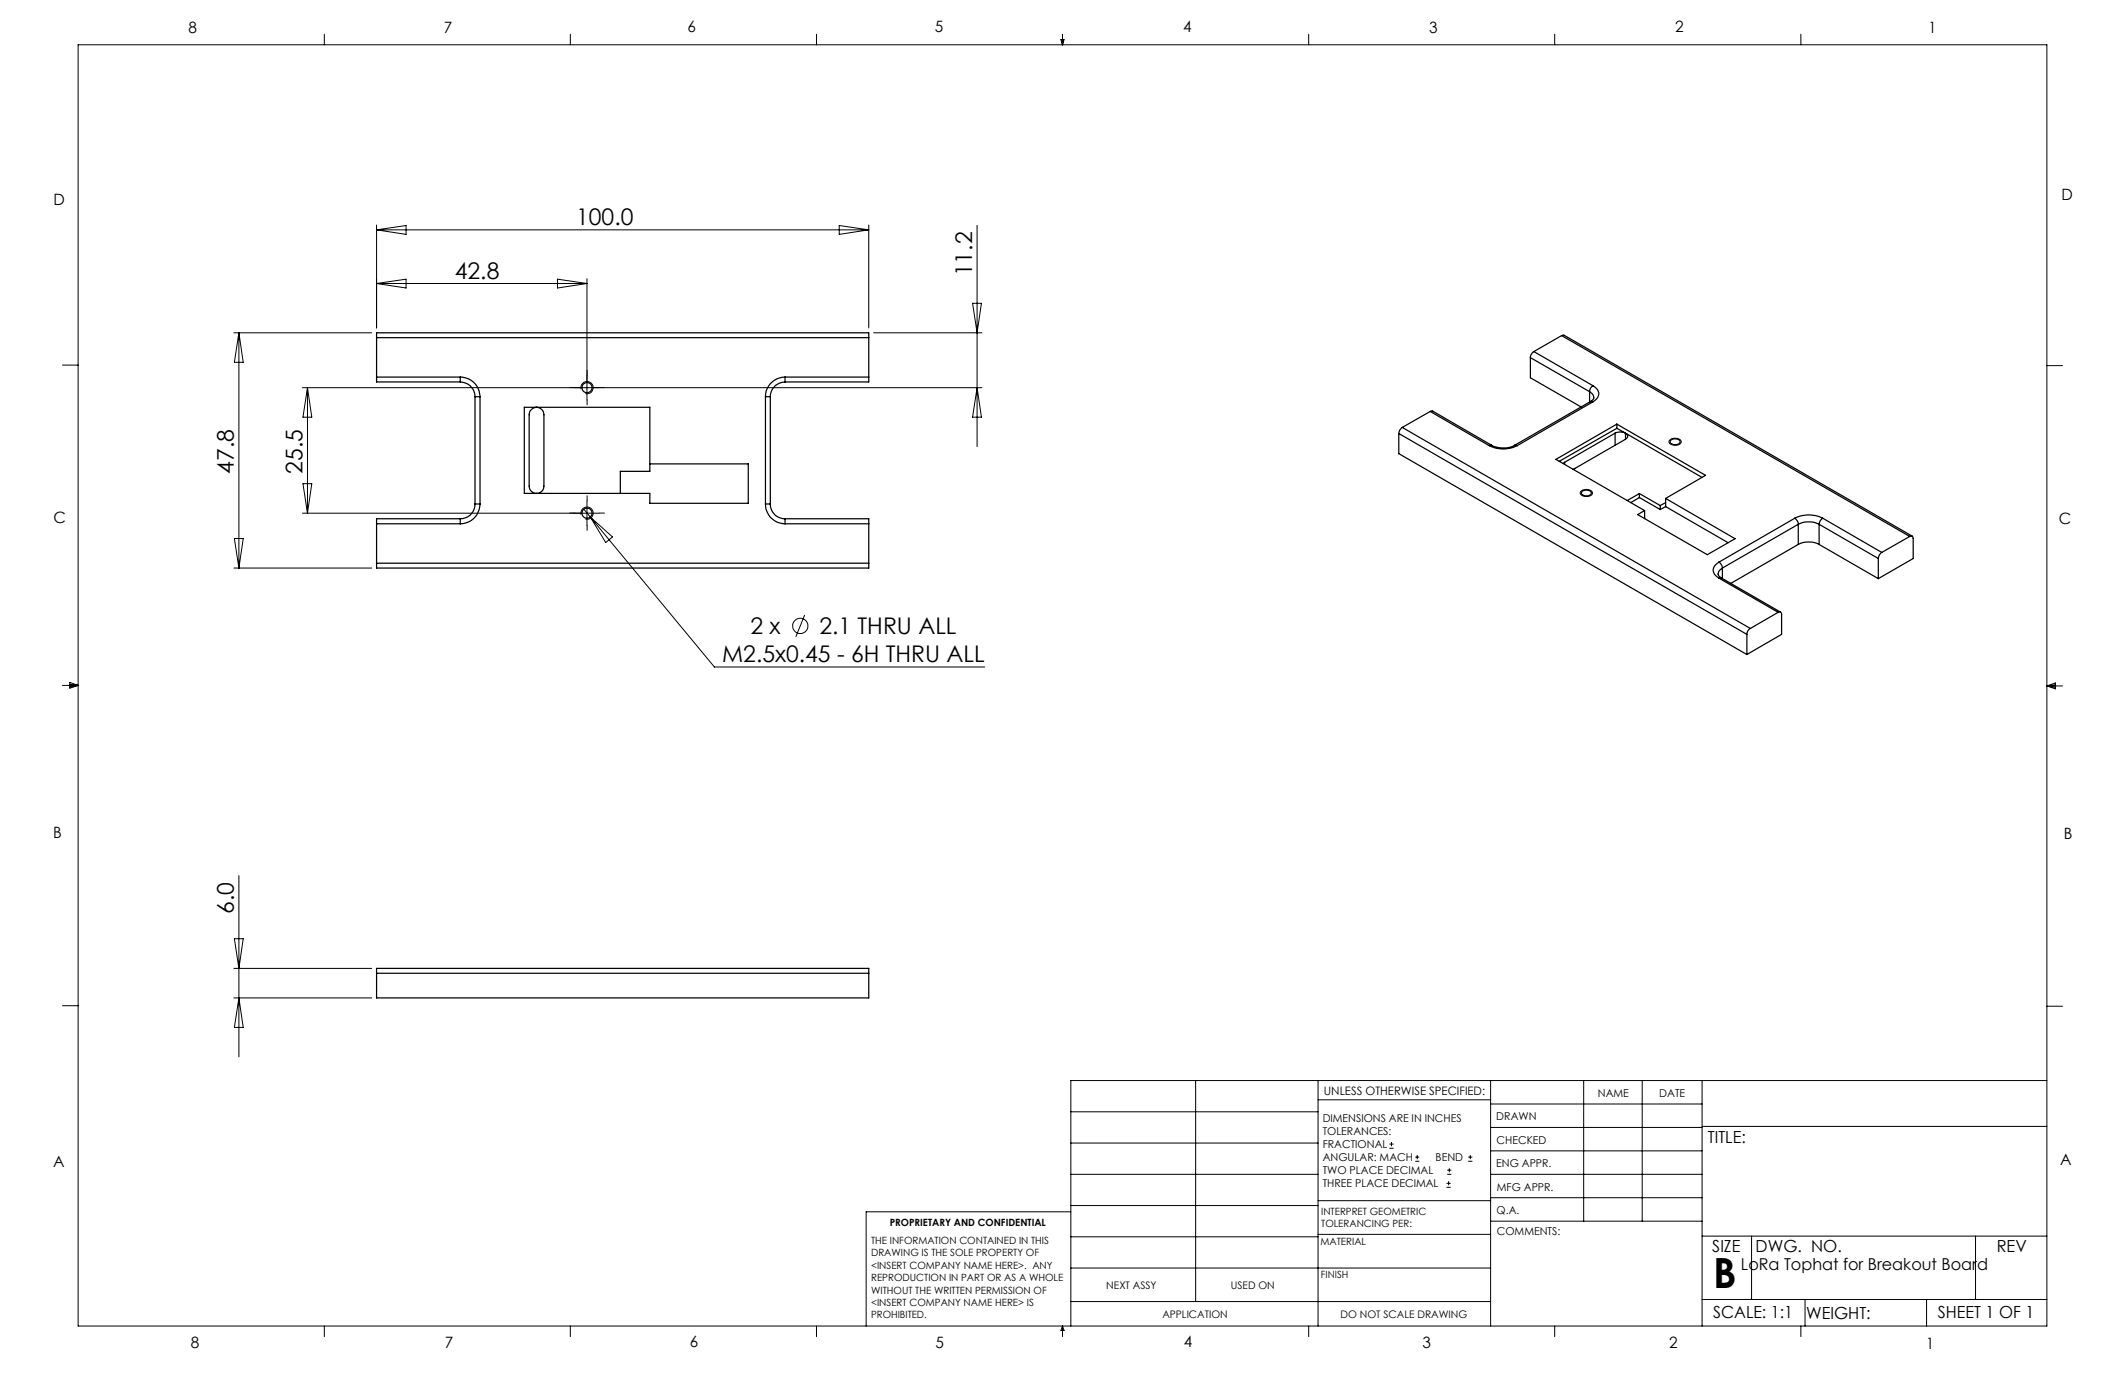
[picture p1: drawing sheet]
<svg xmlns="http://www.w3.org/2000/svg" width="432mm" height="279mm" viewBox="0 0 432 279" stroke-linecap="round" stroke-linejoin="round" font-family="sans-serif">
<g fill="none" stroke="#000" stroke-width=".2">
<path d="M15.9 9.1h400v260.4h-400zM65.9 6.9v2.2M115.9 6.9v2.2M165.9 6.9v2.2M215.6 8h.6l-.3 1.1zM215.7 8l.2 1.1M215.9 6.9v2.2M216 8l-.1 1.1M265.9 6.9v2.2M315.9 6.9v2.2M365.9 6.9v2.2M76.5 45.7v20.9"/>
<path d="M76.5 46.7h100M76.5 46.7l6-.9v1.8zM76.5 57.6l6-.9v1.8zM76.5 57.6h42.8M113.3 56.7l6 .9-6 .9zM119.3 56.6v24.7M170.5 45.8l6 .9-6 .9zM176.5 45.7v20.9M198.5 45.8v45M12.7 74.2h3.2M47.5 67.6h28M48.5 67.6v47.8"/>
<path d="M48.5 67.6l.9 6h-1.8zM62.5 78.8l.9 6h-1.8zM62.5 78.8v25.5M118.1 79.1a1.26 1.26 0 0 1 1.1-1.6 1.26 1.26 0 0 1 1.3 1.4 1.26 1.26 0 0 1-1.5 1.1M177.5 67.6h22M197.6 61.6h1.8l-.9 6zM198.5 78.8l.9 6h-1.8zM199.5 78.8h-138M415.9 74.3h3.2M61.6 98.3h1.8l-.9 6zM321.2 99.8a1.62 1.62 0 0 1 2.4 .3 1.39 1.39 0 0 1-2 .7l-.1-.1a.51 .51 0 0 1-.3-.9zM339.3 89.4a1.59 1.59 0 0 1 2.3 .3 1.46 1.46 0 0 1-2.3 .4 .44 .44 0 0 1 0-.7z"/>
<path d="M47.5 115.4h28M47.6 109.4h1.8l-.9 6zM118.1 104.6a1.26 1.26 0 0 1 1.1-1.6 1.26 1.26 0 0 1 1.3 1.4 1.26 1.26 0 0 1-1.5 1.1M118.6 103.5l1.3 1.6M119.3 101.8v5M119.9 105.1l25.3 30.4h54.9M119.9 105.1l4.6 4-1.4 1.1zM121.8 104.3h-60.3M12.7 139.3h3.2M14.2 139.1l1.7 .2M14.2 138.7l1.7 .6-1.7 .5zM15.9 139.3l-1.7 .3"/>
<path d="M163.5 125l-1.8 4.4M415.9 139.4h3.2M415.9 139.4l1.8-.6v1.2zM415.9 139.4l1.8 .3M417.7 139.2l-1.8 .2M48.5 177.9v36.9M47.5 196.8h28M47.6 190.7h1.8l-.9 6.1zM12.7 204.4h3.2M47.5 202.8h28M48.5 202.8l.9 6h-1.8zM243 219.6v44.9"/>
<path d="M267.8 219.6v49.9M302.9 219.6v49.9M321.8 219.6v28.5M333.7 219.6v28.5M345.9 219.6v49.9M415.9 204.5h3.2M415.9 219.6h-198.3v49.9M217.6 238.6h50.2M217.6 232.3h50.2M217.6 225.9h50.2M267.8 223.5h35.1M282.3 233.3h.9"/>
<path d="M282.3 232.5h.9M282.8 232.1v.8M287.6 236h.8M287.6 235.1h.8M288 234.7v.8M294.1 238.6h.8M294.1 237.8h.8M294.5 237.4v.8M298.3 236h.9M298.3 235.1h.9M298.8 234.7v.8M302.9 238.6h43"/>
<path d="M302.9 233.9h43M302.9 229.1h43M302.9 224.3h43M345.9 228.9h70M217.6 257.7h85.3M217.6 251.3h50.2M217.6 245h50.2M217.6 246.2h-41.6v23.3M267.8 250.8h35.1M267.8 244h35.1M293.9 241.3h.9M293.9 240.5h.9"/>
<path d="M294.4 240v.8M302.9 248.1h43M302.9 243.4h43M345.9 251.2h70M355.9 251.2v12.9M401.4 251.2v12.9M65.9 269.5v2.1M115.9 269.5v2.1M165.9 269.5v2.1M215.9 269.5v2.1M215.9 269.5l.3 .8h-.6zM217.6 264.5h85.3"/>
<path d="M265.9 269.5v2.1M315.9 269.5v2.1M345.9 264.1h70M365.9 269.5v2.1M366.8 264.1v5.4M391.5 264.1v5.4"/>
<circle cx="162.6" cy="127.2" r="1.56"/>
</g>
<path d="M116.8 78.8h-1M119.3 76.3v-1.1M121.8 78.8h1M119.3 81.3v1M116.8 104.3h-1M119.3 101.8v-1.1M119.3 106.8v1M121.8 104.3h1" fill="none" stroke="#000" stroke-width=".2" stroke-dasharray="15.2 1.3 1.3 1.3"/>
<g fill="none" stroke="#000" stroke-width=".25">
<path d="M76.5 76.6v1h17M76.5 68.6v-1h100v1M76.5 76.6h17M76.5 68.6v8M76.5 68.6h100M93.5 76.6a4 4 0 0 1 4 4M93.5 77.6a2.99 2.99 0 0 1 3 3M93.5 76.6v1M159.5 76.6a4 4 0 0 0-4 4M159.5 77.6a2.99 2.99 0 0 0-3 3M159.5 76.6v1M159.5 76.6h17"/>
<path d="M176.5 76.6v1h-17M176.5 68.6v8M311 72.7v4.1l10.3 5.9M311 72.7l12 6.9M311.7 71.4a1.6 1.6 0 0 0-.7 1.3M311.7 71.4l12 7M317.3 68.2l.5-.1 70.7 40.8M317.3 68.2l-5.6 3.2M317.3 68.2l70.8 40.8M323 79.6a1.28 1.28 0 0 1 .8 1.4l-.6 .6M323 79.6v2.1M323.7 78.4a1.71 1.71 0 0 1 1.2 1.6 1.71 1.71 0 0 1-1.2 1.6"/>
<path d="M323.7 78.4a1.38 1.38 0 0 0-.7 1.2M96.5 80.6h1M96.5 80.6v21.8M97.5 80.6v21.8M107.8 83.4a1.5 1.5 0 0 1 1.7-.6 1.5 1.5 0 0 1 1 1.5v14.5a1.5 1.5 0 0 1-1.5 1.5 1.5 1.5 0 0 1-1.5-1.5v-14.5zM132 94.3h20v8h-20v-2h-25.5v-17.5h25.5v13h-6v4.5M155.5 80.6h1M155.5 80.6v21.8M156.5 80.6v21.8M284.2 88.1l70.8 40.8M284.2 88.1v4.1l70.8 40.8M284.9 86.9a1.6 1.6 0 0 0-.7 1.2"/>
<path d="M284.9 86.9l70.8 40.8M290.6 83.6l.5-.1 12 7M290.6 83.6l12 7M290.6 83.6l-5.7 3.3M302.6 90.6a6.3 6.3 0 0 0 5.7 0M303.1 90.5l-.5 .1M307.8 90.5l.5 .1M317.9 93.9l-.3 .3M317.9 93.9v.5M321.5 99.8a1.34 1.34 0 0 1 1.9 .3 1.11 1.11 0 0 1-1.8 .5 .45 .45 0 0 1-.1-.8zM323.2 81.6l-15.4 8.9a5.3 5.3 0 0 1-4.7 0M323.2 81.6h.5"/>
<path d="M323.7 81.6l-15.4 9M328.2 88a2.39 2.39 0 0 1 2.1 0M328.2 88l-10.3 5.9M328.2 88v2.5M328.5 86.2l18.1 10.4-8.1 4.7M328.5 86.2l-12.3 7.1 18 10.5M328.5 86.2v.8M328.5 87l1.8 1M328.5 87l-11.6 6.7M330.3 88a.66 .66 0 0 1 .4 .6 .66 .66 0 0 1-.4 .7M330.3 89.3l-10.6 6.1M330.3 88l15.6 9"/>
<path d="M330.3 88v1.3M339.5 89.4a1.39 1.39 0 0 1 1.9 .3 1.21 1.21 0 0 1-2 .2zM76.5 114.4v1h100v-1M76.5 106.4h17M76.5 106.4v8M76.5 114.4h100M93.5 105.4v1M93.5 105.4h-17v1M96.5 102.4h1M96.5 102.4a2.99 2.99 0 0 1-3 3M97.5 102.4a4 4 0 0 1-4 4M155.5 102.4a3.9 3.9 0 0 0 4 4"/>
<path d="M155.5 102.4h1M156.5 102.4a2.99 2.99 0 0 0 3 3M159.5 105.4v1M159.5 105.4h17v1M159.5 106.4h17M176.5 106.4v8M333.1 101.1l-1.7 1M333.1 101.1l4.3 2.4M333.1 100.3l4.3 2.4M333.1 100.3l-2.4 1.4M333.1 100.3v.8M334.2 103.8v1.6"/>
<path d="M337.4 102.7v.8M338.5 101.3l14.1 8.2-5.7 3.2-14.1-8.1 1.4-.8M338.5 102.9l12.7 7.4M338.5 102.9l-1.1 .6M338.5 101.3v1.6M338.5 102.1l-1.1 .6M349.3 114.2a1.71 1.71 0 0 0-1.2 1.7 1.71 1.71 0 0 0 1.2 1.6M349.3 114.2a1.62 1.62 0 0 1 .7 1.2M349.3 117.5l12 6.9M349.8 117.4l-.5 .1M349.8 117.4l12 7M350 115.4a1.11 1.11 0 0 0-.7 1.7l.5 .3"/>
<path d="M350 115.4v2.1M364.7 105.3a6.3 6.3 0 0 1 5.7 0M364.7 105.3a1.6 1.6 0 0 1 .7 1.2M364.7 105.3l-15.4 8.9M365.4 106.5a4.7 4.7 0 0 1 4.2 0M365.4 110.6a4.7 4.7 0 0 1 4.2 0M365.4 106.5l-15.4 8.9M365.4 106.5v4.1M365.4 110.6l-13.7 7.9M369.6 106.5l12.1 7M369.6 106.5v4.1M369.6 110.6l12.1 7"/>
<path d="M370.4 105.3a1.52 1.52 0 0 0-.8 1.2M370.4 105.3l12 7M381.7 113.5v4.1M382.4 112.3a1.6 1.6 0 0 0-.7 1.2M388.1 109a.42 .42 0 0 1 .5-.1 .42 .42 0 0 1 .2 .5v4.1l-7.1 4.1M388.1 109l-5.7 3.3M355 128.9v4.1M355.7 127.7a1.38 1.38 0 0 0-.7 1.2M361.3 124.4a.44 .44 0 0 1 .5 0 .44 .44 0 0 1 .2 .4v4.1l-7 4.1M361.3 124.4l-5.6 3.3M76.5 197.8v-1h100v1M76.5 197.8v5h100v-5"/>
<path d="M76.5 197.8h100"/>
<circle cx="119.3" cy="78.8" r="1.04"/>
<circle cx="119.3" cy="104.3" r="1.04"/>
</g>
<text font-size="8.5" x="348.1" y="261.8">B</text>
<g font-size="4.7">
<text x="117.1" y="45.7">100.0</text>
<text x="92.4" y="56.6">42.8</text>
<text x="197.5" y="56.1" transform="rotate(-90 197.5 56.1)">11.2</text>
<text x="47.5" y="96.3" transform="rotate(-90 47.5 96.3)">47.8</text>
<text x="61.5" y="96.3" transform="rotate(-90 61.5 96.3)">25.5</text>
<text x="152.5" y="128.9">2 x</text>
<text x="166.5" y="128.9">2.1 THRU ALL</text>
<text x="146.8" y="134.5">M2.5x0.45 - 6H THRU ALL</text>
<text x="47.5" y="185.7" transform="rotate(-90 47.5 185.7)">6.0</text>
</g>
<g font-size="3.4">
<text x="347.1" y="232.3">TITLE:</text>
<text x="347.9" y="254.3">SIZE</text>
<text x="356.7" y="254.4">DWG. NO.</text>
<text x="405.7" y="254.5">REV</text>
<text x="348.1" y="267.9">SCALE: 1:1</text>
<text x="367" y="268">WEIGHT:</text>
<text x="393.8" y="267.9">SHEET 1 OF 1</text>
</g>
<text font-size="3.3" x="353.8" y="258.1">LoRa Tophat for Breakout Board</text>
<g font-size="3.2">
<text x="38.3" y="6.7">8</text>
<text x="90.2" y="6.7">7</text>
<text x="139.7" y="6.5">6</text>
<text x="190" y="6.5">5</text>
<text x="240.4" y="6.5">4</text>
<text x="290.4" y="6.7">3</text>
<text x="340.4" y="6.5">2</text>
<text x="391.9" y="6.7">1</text>
<text x="10.9" y="41.6">D</text>
<text x="418.9" y="40.7">D</text>
<text x="10.9" y="106.3">C</text>
<text x="418.4" y="106.4">C</text>
<text x="10.8" y="170.2">B</text>
<text x="419.4" y="170.6">B</text>
<text x="10.8" y="237.2">A</text>
<text x="418.6" y="236.8">A</text>
<text x="38.8" y="273.8">8</text>
<text x="90.4" y="273.8">7</text>
<text x="140.2" y="273.8">6</text>
<text x="190.1" y="273.9">5</text>
<text x="240.5" y="273.8">4</text>
<text x="289" y="273.9">3</text>
<text x="339.1" y="273.8">2</text>
<text x="391.4" y="274.1">1</text>
</g>
<text font-size="2.4" x="269" y="222.4">UNLESS OTHERWISE SPECIFIED:</text>
<g font-size="2.2">
<text x="268.8" y="228">DIMENSIONS ARE IN INCHES</text>
<text x="304.1" y="227.7">DRAWN</text>
<text x="324.7" y="222.9">NAME</text>
<text x="337.2" y="222.9">DATE</text>
<text x="268.8" y="230.6">TOLERANCES:</text>
<text x="268.8" y="233.3">FRACTIONAL</text>
<text x="304.1" y="232.6">CHECKED</text>
<text x="268.8" y="236">ANGULAR: MACH</text>
<text x="268.8" y="238.6">TWO PLACE DECIMAL</text>
<text x="291.7" y="236">BEND</text>
<text x="304" y="237.2">ENG APPR.</text>
<text x="268.8" y="241.3">THREE PLACE DECIMAL</text>
<text x="304.2" y="241.9">MFG APPR.</text>
<text x="304.1" y="246.7">Q.A.</text>
<text x="304.1" y="250.9">COMMENTS:</text>
</g>
<g font-size="2.1">
<text x="224.8" y="262">NEXT ASSY</text>
<text x="250.1" y="261.9">USED ON</text>
<text x="236.2" y="267.8">APPLICATION</text>
<text x="272.4" y="267.8">DO NOT SCALE DRAWING</text>
</g>
<g font-size="2">
<text x="180.8" y="249.2">PROPRIETARY AND CONFIDENTIAL</text>
<text x="268.5" y="246.8">INTERPRET GEOMETRIC</text>
<text x="268.5" y="249.4">TOLERANCING PER:</text>
<text x="177" y="252.8">THE INFORMATION CONTAINED IN THIS</text>
<text x="177" y="255.3">DRAWING IS THE SOLE PROPERTY OF</text>
<text x="177" y="257.8">&lt;INSERT COMPANY NAME HERE&gt;. ANY</text>
<text x="268.3" y="252.9">MATERIAL</text>
<text x="177" y="260.3">REPRODUCTION IN PART OR AS A WHOLE</text>
<text x="177" y="262.9">WITHOUT THE WRITTEN PERMISSION OF</text>
<text x="268.4" y="259.7">FINISH</text>
<text x="177" y="265.4">&lt;INSERT COMPANY NAME HERE&gt; IS</text>
<text x="177" y="267.9">PROHIBITED.</text>
</g>
</svg>
